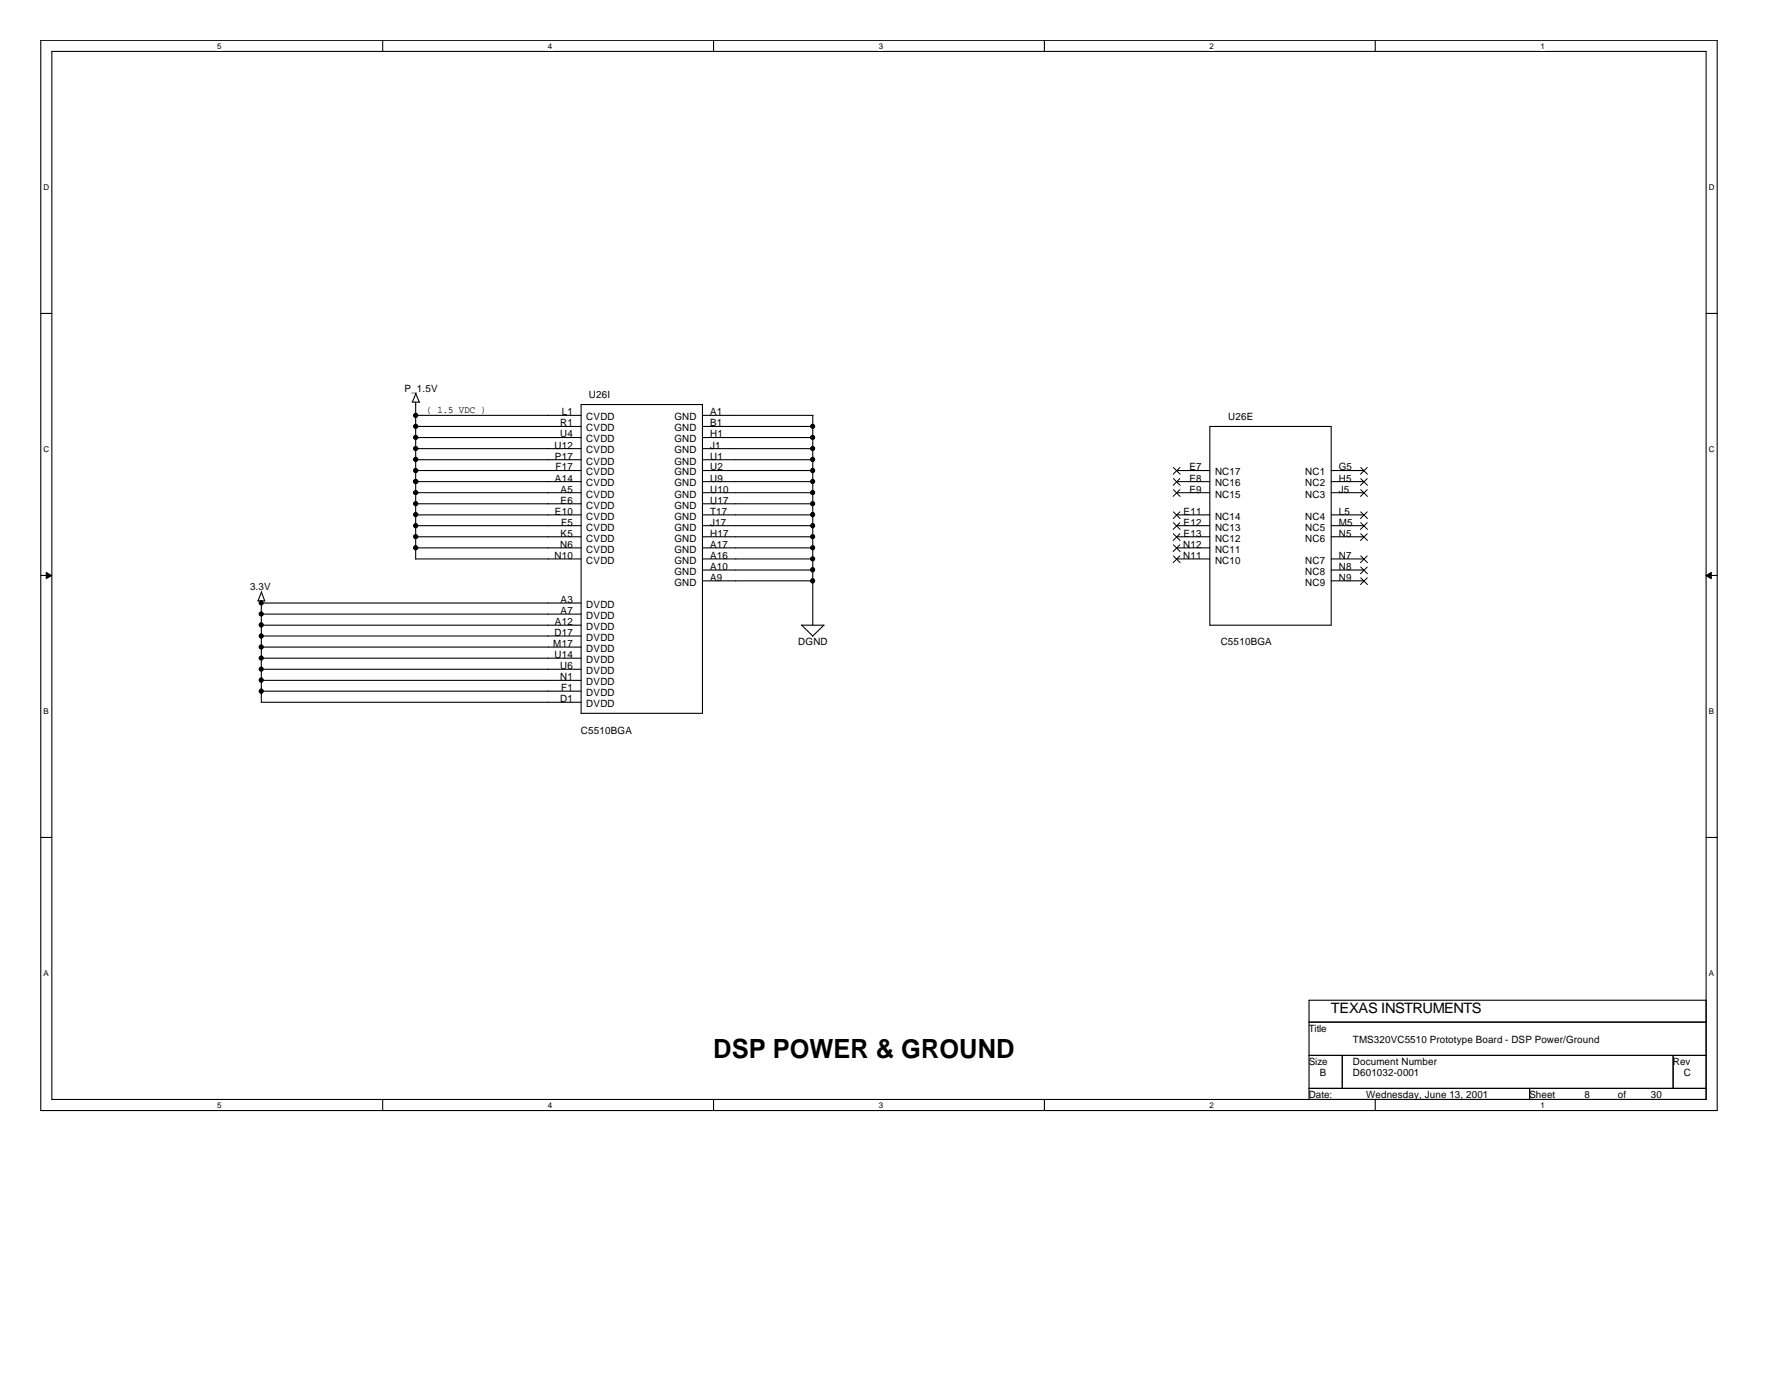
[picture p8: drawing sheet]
<svg xmlns="http://www.w3.org/2000/svg" width="279mm" height="216mm" viewBox="0 0 279 216" stroke-linecap="round" stroke-linejoin="round" font-family="sans-serif">
<path d="M6.4 6.3h262.5v167.6h-262.5zM8.1 8.1h259.1v164h-259.1z" fill="none" stroke="#000" stroke-width=".17"/>
<g fill="#fff">
<path d="M34 6.6h.7v1.4h-.7z"/>
<path d="M34 172.4h.7v1.4h-.7z"/>
</g>
<path d="M59.9 6.3v1.8M59.9 172.1v1.8" fill="none" stroke="#000" stroke-width=".17"/>
<g fill="#fff">
<path d="M85.8 6.6h.7v1.4h-.7z"/>
<path d="M85.8 172.4h.7v1.4h-.7z"/>
</g>
<path d="M111.8 6.3v1.8M111.8 172.1v1.8" fill="none" stroke="#000" stroke-width=".17"/>
<g fill="#fff">
<path d="M137.6 6.6h.7v1.4h-.7z"/>
<path d="M137.6 172.4h.7v1.4h-.7z"/>
</g>
<path d="M163.6 6.3v1.8M163.6 172.1v1.8" fill="none" stroke="#000" stroke-width=".17"/>
<g fill="#fff">
<path d="M189.4 6.6h.7v1.4h-.7z"/>
<path d="M189.4 172.4h.7v1.4h-.7z"/>
</g>
<path d="M215.4 6.3v1.8M215.4 172.1v1.8" fill="none" stroke="#000" stroke-width=".17"/>
<g fill="#fff">
<path d="M241.3 6.6h.6v1.4h-.6z"/>
<path d="M241.3 172.4h.6v1.4h-.6z"/>
<path d="M6.8 28.6h.9v1.4h-.9z"/>
<path d="M267.6 28.6h.9v1.4h-.9z"/>
<path d="M6.8 69.6h.9v1.4h-.9z"/>
<path d="M267.6 69.6h.9v1.4h-.9z"/>
</g>
<path d="M6.4 49.1h1.7M267.2 49.1h1.7" fill="none" stroke="#000" stroke-width=".17"/>
<g fill="#fff">
<path d="M6.8 110.6h.8v1.4h-.8z"/>
<path d="M267.6 110.6h.8v1.4h-.8z"/>
</g>
<path d="M6.4 90.1h1.7M267.2 90.1h1.7" fill="none" stroke="#000" stroke-width=".17"/>
<g fill="#000" stroke="#000" stroke-width=".16">
<path d="M7.2 89.6l.9 .5-.9 .5z" fill-rule="evenodd"/>
<path d="M267.2 90.1l.8-.5v1z" fill-rule="evenodd"/>
</g>
<g fill="#fff">
<path d="M6.8 151.6h.8v1.4h-.8z"/>
<path d="M267.6 151.6h.8v1.4h-.8z"/>
</g>
<g fill="none" stroke="#000" stroke-width=".17">
<path d="M64.6 63h1.1M65.1 63v24.6M65.1 61.6l.6 1.4M65.1 66.8h25.9M65.1 73.7h25.9M65.1 75.4h25.9M65.1 77.1h25.9M65.1 65h25.9M65.1 68.5h25.9M65.1 70.2h25.9M65.1 72h25.9M65.1 78.9h25.9"/>
<path d="M65.1 61.6l-.5 1.4M91 63.3h19v48.4h-19zM110 66.8h17.3M110 73.7h17.3M110 75.4h17.3M110 77.1h17.3M110 65h17.3M110 68.5h17.3M110 70.2h17.3M110 72h17.3M110 78.9h17.3M127.3 65v32.9"/>
<path d="M184.3 73.7h5.2M184.3 75.4h5.2M184.3 77.1h5.2M189.5 66.8h19v31.1h-19zM208.5 73.7h5.1M208.5 75.4h5.1M208.5 77.1h5.1M40.4 94.1h1M40.9 94.1v15.9M40.9 92.7l.6 1.4M40.9 97.9h50.1M40.9 94.4h50.1"/>
<path d="M40.9 96.1h50.1M40.9 99.6h50.1M41 92.6l-.6 1.5M65.1 80.6h25.9M65.1 82.3h25.9M65.1 84h25.9M65.1 87.5h25.9M65.1 85.8h25.9M110 80.6h17.3M110 82.3h17.3M110 84h17.3M110 87.5h17.3"/>
<path d="M110 89.2h17.3M110 90.9h17.3M110 85.8h17.3M125.5 97.8l1.8 1.8M125.6 97.9h3.5M129 97.9l-1.8 1.7M184.3 80.6h5.2M184.3 82.3h5.2M184.3 84h5.2M184.3 87.5h5.2M184.3 85.8h5.2M208.5 80.6h5.1"/>
<path d="M208.5 82.3h5.1M208.5 84h5.1M208.5 87.5h5.1M208.5 89.2h5.1M208.5 90.9h5.1M40.9 101.3h50.1M40.9 103h50.1M40.9 104.8h50.1M40.9 106.5h50.1M40.9 108.2h50.1M40.9 109.9h50.1M6.4 131.1h1.7"/>
<path d="M267.2 131.1h1.7M205 156.6h62.2v15.5h-62.2zM205 160h62.2M205 165.2h62.2M205 170.4h62.2M210.2 165.2v5.2M239.6 170.4v1.7M262 165.2v5.2"/>
</g>
<g fill="none" stroke="#000" stroke-width=".16">
<path d="M183.8 76.7l1 1M183.8 74.9l1 1.1M183.8 73.2l1 1.1M184.8 76.7l-1.1 1M184.8 74.9l-1.1 1.1M184.8 73.2l-1.1 1.1M213.1 73.2l1.1 1.1M213.1 74.9l1.1 1.1M213.1 76.7l1.1 1M214.1 73.2l-1 1.1M214.1 74.9l-1 1.1M214.1 76.7l-1 1"/>
<path d="M183.8 83.6l1 1M183.8 81.8l1 1.1M183.8 80.1l1 1.1M183.8 87l1 1.1M183.8 85.3l1 1.1M184.8 83.6l-1.1 1M184.8 81.8l-1.1 1.1M184.8 80.1l-1.1 1.1M184.8 87l-1.1 1.1M184.8 85.3l-1.1 1.1M213.1 80.1l1.1 1.1M213.1 81.8l1.1 1.1"/>
<path d="M213.1 83.6l1.1 1M213.1 87l1.1 1.1M213.1 88.8l1.1 1M213.1 90.5l1.1 1M214.1 80.1l-1 1.1M214.1 81.8l-1 1.1M214.1 83.6l-1 1M214.1 87l-1 1.1M214.1 88.8l-1 1M214.1 90.5l-1 1"/>
</g>
<g fill="#000" stroke="#000" stroke-width=".17">
<circle cx="65.1" cy="73.7" r=".33"/>
<circle cx="65.1" cy="71.9" r=".33"/>
<circle cx="65.1" cy="65" r=".33"/>
<circle cx="65.1" cy="66.7" r=".33"/>
<circle cx="65.1" cy="70.2" r=".33"/>
<circle cx="65.1" cy="77.1" r=".33"/>
<circle cx="65.1" cy="68.5" r=".33"/>
<circle cx="65.1" cy="78.9" r=".33"/>
<circle cx="65.1" cy="75.4" r=".33"/>
<circle cx="127.3" cy="73.7" r=".33"/>
<circle cx="127.3" cy="71.9" r=".33"/>
<circle cx="127.3" cy="66.7" r=".32"/>
<circle cx="127.3" cy="70.2" r=".32"/>
<circle cx="127.3" cy="77.1" r=".32"/>
<circle cx="127.3" cy="78.9" r=".32"/>
<circle cx="127.3" cy="75.4" r=".32"/>
<circle cx="127.3" cy="68.5" r=".32"/>
<circle cx="40.9" cy="99.6" r=".33"/>
<circle cx="40.9" cy="97.8" r=".33"/>
<circle cx="40.9" cy="96.1" r=".32"/>
<circle cx="40.9" cy="94.4" r=".32"/>
<circle cx="65.1" cy="80.6" r=".33"/>
<circle cx="65.1" cy="82.3" r=".33"/>
<circle cx="65.1" cy="84" r=".33"/>
<circle cx="65.1" cy="85.8" r=".33"/>
<circle cx="127.3" cy="80.6" r=".33"/>
<circle cx="127.3" cy="89.2" r=".33"/>
<circle cx="127.3" cy="82.3" r=".33"/>
<circle cx="127.3" cy="90.9" r=".33"/>
<circle cx="127.3" cy="84" r=".32"/>
<circle cx="127.3" cy="87.5" r=".32"/>
<circle cx="127.3" cy="85.8" r=".32"/>
<circle cx="40.9" cy="106.5" r=".33"/>
<circle cx="40.9" cy="108.2" r=".33"/>
<circle cx="40.9" cy="103" r=".32"/>
<circle cx="40.9" cy="104.8" r=".32"/>
<circle cx="40.9" cy="101.3" r=".32"/>
</g>
<text font-size="4.1" x="111.7" y="165.7">DSP POWER &amp; GROUND</text>
<text font-size="2.2" x="208.4" y="158.7">TEXAS INSTRUMENTS</text>
<g font-size="1.6">
<text x="63.4" y="61.3">P_1.5V</text>
<text x="66.8" y="64.6">( 1.5 VDC )</text>
<text x="88" y="65">L1</text>
<text x="91.8" y="65.8">CVDD</text>
<text x="92.2" y="62.4">U26I</text>
<text x="105.6" y="65.8">GND</text>
<text x="111.2" y="65">A1</text>
<text x="192.4" y="65.8">U26E</text>
<text x="86.8" y="70.2">U12</text>
<text x="86.9" y="72">P17</text>
<text x="87.7" y="66.8">R1</text>
<text x="87.7" y="68.5">U4</text>
<text x="91.8" y="67.5">CVDD</text>
<text x="91.8" y="69.3">CVDD</text>
<text x="91.8" y="71">CVDD</text>
<text x="105.6" y="67.5">GND</text>
<text x="105.6" y="69.3">GND</text>
<text x="105.6" y="71">GND</text>
<text x="111.2" y="66.8">B1</text>
<text x="111.2" y="68.5">H1</text>
<text x="111.2" y="70.2">J1</text>
<text x="111.2" y="72">U1</text>
<text x="86.9" y="75.4">A14</text>
<text x="87" y="73.7">F17</text>
<text x="87.8" y="77.1">A5</text>
<text x="91.8" y="72.7">CVDD</text>
<text x="91.8" y="74.4">CVDD</text>
<text x="91.8" y="76.2">CVDD</text>
<text x="91.8" y="77.9">CVDD</text>
<text x="105.6" y="72.7">GND</text>
<text x="105.6" y="74.4">GND</text>
<text x="105.6" y="76.2">GND</text>
<text x="105.6" y="77.9">GND</text>
<text x="111.2" y="73.7">U2</text>
<text x="111.2" y="75.4">U9</text>
<text x="111.2" y="77.1">U10</text>
<text x="186.3" y="77.1">E9</text>
<text x="186.3" y="75.4">E8</text>
<text x="186.3" y="73.7">E7</text>
<text x="190.3" y="77.9">NC15</text>
<text x="190.3" y="76.2">NC16</text>
<text x="190.3" y="74.4">NC17</text>
<text x="204.4" y="74.4">NC1</text>
<text x="204.4" y="76.2">NC2</text>
<text x="204.4" y="77.9">NC3</text>
<text x="209.7" y="73.7">G5</text>
<text x="209.7" y="75.4">H5</text>
<text x="209.7" y="77.1">J5</text>
<text x="86.9" y="80.6">E10</text>
<text x="87.8" y="78.9">E6</text>
<text x="87.9" y="82.3">F5</text>
<text x="91.8" y="79.6">CVDD</text>
<text x="91.8" y="81.4">CVDD</text>
<text x="91.8" y="83.1">CVDD</text>
<text x="105.6" y="79.6">GND</text>
<text x="105.6" y="81.4">GND</text>
<text x="105.6" y="83.1">GND</text>
<text x="111.2" y="78.9">U17</text>
<text x="111.2" y="80.6">T17</text>
<text x="111.2" y="82.3">J17</text>
<text x="185.4" y="82.3">E12</text>
<text x="185.4" y="80.6">E11</text>
<text x="190.3" y="83.1">NC13</text>
<text x="190.3" y="81.4">NC14</text>
<text x="204.4" y="81.4">NC4</text>
<text x="204.4" y="83.1">NC5</text>
<text x="209.7" y="80.6">L5</text>
<text x="209.7" y="82.3">M5</text>
<text x="86.8" y="87.5">N10</text>
<text x="87.7" y="85.8">N6</text>
<text x="87.8" y="84">K5</text>
<text x="91.8" y="84.8">CVDD</text>
<text x="91.8" y="86.5">CVDD</text>
<text x="91.8" y="88.3">CVDD</text>
<text x="105.6" y="84.8">GND</text>
<text x="105.6" y="86.5">GND</text>
<text x="105.6" y="88.3">GND</text>
<text x="111.2" y="84">H17</text>
<text x="111.2" y="85.8">A17</text>
<text x="111.2" y="87.5">A16</text>
<text x="111.2" y="89.2">A10</text>
<text x="185.3" y="87.5">N11</text>
<text x="185.3" y="85.8">N12</text>
<text x="185.4" y="84">E13</text>
<text x="190.3" y="84.8">NC12</text>
<text x="190.3" y="88.3">NC10</text>
<text x="190.3" y="86.5">NC11</text>
<text x="204.4" y="84.8">NC6</text>
<text x="204.4" y="88.3">NC7</text>
<text x="209.7" y="84">N5</text>
<text x="209.7" y="87.5">N7</text>
<text x="209.7" y="89.2">N8</text>
<text x="39.2" y="92.4">3.3V</text>
<text x="87.8" y="94.4">A3</text>
<text x="91.8" y="95.2">DVDD</text>
<text x="105.6" y="90">GND</text>
<text x="105.6" y="91.7">GND</text>
<text x="111.2" y="90.9">A9</text>
<text x="204.4" y="90">NC8</text>
<text x="204.4" y="91.7">NC9</text>
<text x="209.7" y="90.9">N9</text>
<text x="86.7" y="101.3">M17</text>
<text x="86.8" y="99.6">D17</text>
<text x="86.9" y="97.9">A12</text>
<text x="87.8" y="96.1">A7</text>
<text x="91.8" y="96.9">DVDD</text>
<text x="91.8" y="98.6">DVDD</text>
<text x="91.8" y="100.3">DVDD</text>
<text x="125" y="101">DGND</text>
<text x="191.2" y="101">C5510BGA</text>
<text x="86.8" y="103">U14</text>
<text x="87.7" y="104.8">U6</text>
<text x="87.7" y="106.5">N1</text>
<text x="91.8" y="102.1">DVDD</text>
<text x="91.8" y="103.8">DVDD</text>
<text x="91.8" y="105.5">DVDD</text>
<text x="91.8" y="107.3">DVDD</text>
<text x="87.7" y="109.9">D1</text>
<text x="87.9" y="108.2">F1</text>
<text x="91.8" y="109">DVDD</text>
<text x="91.8" y="110.7">DVDD</text>
<text x="91" y="114.9">C5510BGA</text>
<text x="205" y="161.5">Title</text>
<text x="205" y="166.7">Size</text>
<text x="211.9" y="163.2">TMS320VC5510 Prototype Board - DSP Power/Ground</text>
<text x="211.9" y="166.7">Document Number</text>
<text x="262" y="166.7">Rev</text>
<text x="205" y="171.9">Date:</text>
<text x="206.7" y="168.4">B</text>
<text x="211.9" y="168.4">D601032-0001</text>
<text x="214" y="171.9">Wednesday, June 13, 2001</text>
<text x="239.5" y="171.9">Sheet</text>
<text x="248.2" y="171.9">8</text>
<text x="253.4" y="171.9">of</text>
<text x="258.5" y="171.9">30</text>
<text x="263.7" y="168.4">C</text>
</g>
<g font-size="1.3">
<text x="34" y="7.7">5</text>
<text x="85.8" y="7.7">4</text>
<text x="137.6" y="7.7">3</text>
<text x="189.4" y="7.7">2</text>
<text x="241.3" y="7.7">1</text>
<text x="6.8" y="29.7">D</text>
<text x="267.6" y="29.7">D</text>
<text x="6.8" y="70.7">C</text>
<text x="267.6" y="70.7">C</text>
<text x="6.8" y="111.8">B</text>
<text x="267.6" y="111.8">B</text>
<text x="6.8" y="152.8">A</text>
<text x="267.6" y="152.8">A</text>
<text x="34" y="173.5">5</text>
<text x="85.8" y="173.5">4</text>
<text x="137.6" y="173.5">3</text>
<text x="189.4" y="173.5">2</text>
<text x="241.3" y="173.5">1</text>
</g>
</svg>
